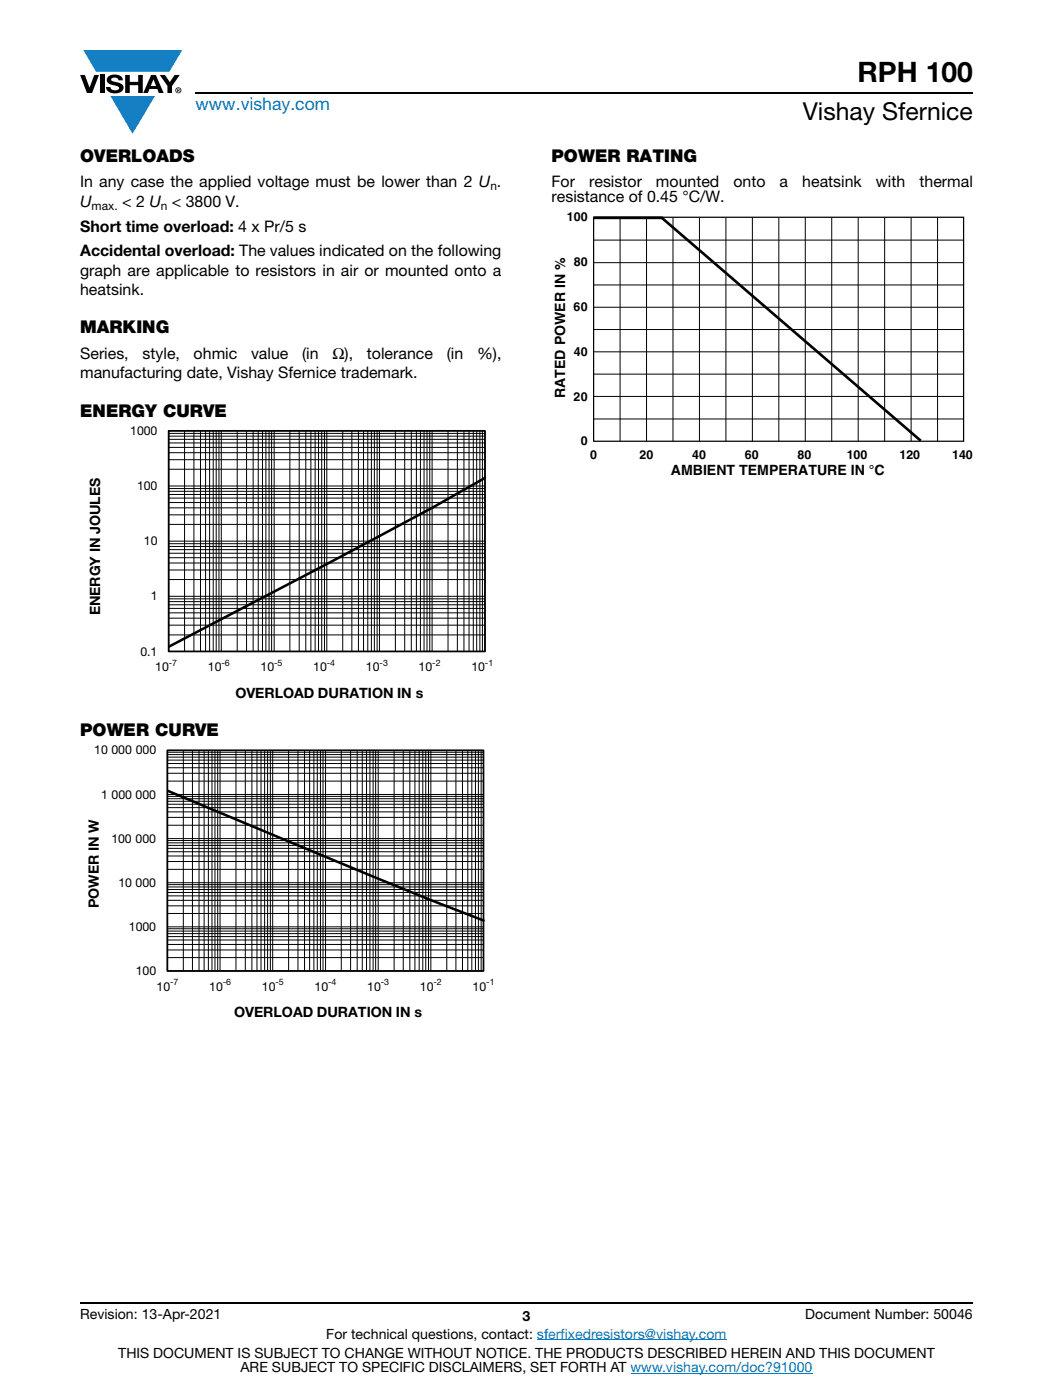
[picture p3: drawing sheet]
<svg xmlns="http://www.w3.org/2000/svg" width="210mm" height="279mm" viewBox="0 0 210 279" stroke-linecap="round" stroke-linejoin="round" font-family="sans-serif">
<g fill="#147fc3">
<path d="M16.6 10h19.7l-2.5 4.3h-1.2h-13.4z"/>
<path d="M22 19.2h8.9l-4.5 7.5z"/>
</g>
<g fill="#000">
<path d="M16 15h.9l1 2.5 .9-2.5h.9l-1.3 3.6h-1.1zM19.9 15h.9v3.6h-.9zM21.6 15.3a2.1 2.1 0 0 1 2.8 .3l.1 .4h-.9a.79 .79 0 0 0-.7-.5 .79 .79 0 0 0-.7 .4l.2 .3 1 .2a1.08 1.08 0 0 1 1.2 1 1.08 1.08 0 0 1-1.1 1.2 1.73 1.73 0 0 1-2.4-1.2h.9a.96 .96 0 0 0 .8 .6 .96 .96 0 0 0 1-.4 1.31 1.31 0 0 0-1.3-.6 1.03 1.03 0 0 1-1-.6 1.03 1.03 0 0 1 .1-1.1zM25 15h.9v1.3h1.7v-1.3h.9v3.6h-.9v-1.6h-1.7v1.6h-.9zM31.9 15h1l1 1.4 .9-1.4h1l-1.5 2.2v1.4h-.9v-1.4z"/>
<path d="M30.6 15.8l.5 1.4h-1zM30.1 15l-1.5 3.6h.9l.3-.8h1.6l.3 .8h.9l-1.5-3.6z"/>
<path d="M35.5 17.8h.2v.2h-.2zM35.3 17.7v.7h.2v-.3l.3 .3-.1-.3 .1-.2v-.2z"/>
<path d="M35.1 18a.46 .46 0 0 1 .9 0 .46 .46 0 0 1-.9 0zM35 18a.6 .6 0 0 0 1.2 0 .6 .6 0 0 0-1.2 0z"/>
</g>
<path d="M39 18.6h155M16 260h178" fill="none" stroke="#000" stroke-width=".36"/>
<path d="M107.1 267.4h37.8M125.8 274h36.2" fill="none" stroke="#007ec4" stroke-width=".2"/>
<g fill="none" stroke="#000" stroke-width=".2">
<path d="M118.4 47.9h73.8M118.4 56.9h73.8M118.4 52.4h73.8M123.7 43.5v44.6M128.9 43.5v44.6M134.2 43.5v44.6M139.5 43.5v44.6M144.8 43.5v44.6M150 43.5v44.6M155.3 43.5v44.6M160.6 43.4v44.7M165.9 43.4v44.7"/>
<path d="M171.1 43.5v44.6M176.4 43.5v44.6M181.7 43.5v44.6M187 43.5v44.6M118.4 70.2h73.8M118.4 65.8h73.8M118.4 61.3h73.8M118.4 74.7h73.8M118.4 79.1h73.8M33.6 86h63.1v44h-63.1zM33.6 99.4h63.1M33.6 98.7h63.1"/>
<path d="M33.6 98.1h63.1M33.6 97.5h63.1M33.6 97h63.1M33.6 93.6h63.1M33.6 91.7h63.1M33.6 90.3h63.1M33.6 89.3h63.1M33.6 88.4h63.1M33.6 87.7h63.1M33.6 87h63.1M33.6 86.5h63.1M36.8 86v44"/>
<path d="M38.7 86v44M40 86v44M41 86v44M41.8 86v44M42.5 86v44M43.1 86v44M43.7 86v44M44.1 86v44M47.3 86v44M49.2 86v44M50.5 86v44M51.5 86v44"/>
<path d="M52.3 86v44M53 86v44M53.7 86v44M54.2 86v44M54.7 86v44M57.8 86v44M59.7 86v44M61 86v44M62 86v44M62.8 86v44M63.5 86v44M64.2 86v44"/>
<path d="M64.7 86v44M65.2 86v44M68.3 86v44M70.2 86v44M71.5 86v44M72.5 86v44M73.3 86v44M74.1 86v44M74.7 86v44M75.2 86v44M75.7 86v44M78.8 86v44"/>
<path d="M80.7 86v44M82 86v44M83 86v44M83.8 86v44M84.6 86v44M85.1 86v44M85.7 86v44M86.2 86v44M89.3 86v44M91.2 86v44M92.5 86v44M93.5 86v44"/>
<path d="M94.4 86v44M95.1 86v44M95.7 86v44M96.2 86v44M118.4 83.6h73.8M33.6 119.5h63.1M33.6 119h63.1M33.6 115.7h63.1M33.6 113.8h63.1M33.6 112.4h63.1M33.6 111.3h63.1M33.6 110.4h63.1"/>
<path d="M33.6 109.7h63.1M33.6 109.1h63.1M33.6 108.5h63.1M33.6 108h63.1M33.6 104.7h63.1M33.6 102.7h63.1M33.6 101.4h63.1M33.6 100.3h63.1M33.6 126.7h63.1M33.6 124.8h63.1M33.6 123.4h63.1M33.6 122.3h63.1"/>
<path d="M33.6 121.4h63.1M33.6 120.7h63.1M33.6 120.1h63.1M33.4 159.9h63M33.4 159.4h63M33.4 158.9h63M33.4 158.6h63M33.4 155.9h63M33.4 154.3h63M33.4 153.2h63M33.4 152.4h63M33.4 151.7h63"/>
<path d="M33.4 151.1h63M33.4 150.6h63M33.4 150.1h63M33.4 149.8h63v44h-63zM36.6 149.8v44M38.4 149.8v44M39.7 149.8v44M40.7 149.8v44M41.6 149.8v44M42.3 149.8v44M42.9 149.8v44M43.4 149.8v44"/>
<path d="M43.9 149.8v44M47.1 149.8v44M48.9 149.8v44M50.2 149.8v44M51.2 149.8v44M52 149.8v44M52.8 149.8v44M53.4 149.8v44M53.9 149.8v44M54.4 149.8v44M57.6 149.8v44M59.4 149.8v44"/>
<path d="M60.7 149.8v44M61.7 149.8v44M62.6 149.8v44M63.3 149.8v44M63.9 149.8v44M64.4 149.8v44M64.9 149.8v44M68.1 149.8v44M69.9 149.8v44M71.2 149.8v44M72.2 149.8v44M73.1 149.8v44"/>
<path d="M73.8 149.8v44M74.4 149.8v44M74.9 149.8v44M75.4 149.8v44M78.6 149.8v44M80.4 149.8v44M81.7 149.8v44M82.7 149.8v44M83.6 149.8v44M84.3 149.8v44M84.9 149.8v44M85.5 149.8v44"/>
<path d="M85.9 149.8v44M89.1 149.8v44M90.9 149.8v44M92.2 149.8v44M93.3 149.8v44M94.1 149.8v44M94.8 149.8v44M95.4 149.8v44M95.9 149.8v44M33.4 179.7h63M33.4 178.8h63M33.4 178.1h63"/>
<path d="M33.4 177.5h63M33.4 177h63M33.4 176.5h63M33.4 176.2h63M33.4 173.5h63M33.4 171.9h63M33.4 170.8h63M33.4 170h63M33.4 169.3h63M33.4 168.7h63M33.4 168.2h63M33.4 167.7h63"/>
<path d="M33.4 167.4h63M33.4 164.7h63M33.4 163.1h63M33.4 162h63M33.4 161.2h63M33.4 160.5h63M33.4 191.1h63M33.4 189.6h63M33.4 188.5h63M33.4 187.6h63M33.4 186.9h63M33.4 186.3h63"/>
<path d="M33.4 185.8h63M33.4 185.4h63M33.4 185h63M33.4 182.3h63M33.4 180.8h63"/>
</g>
<path d="M33.6 86h63.1v44h-63.1zM33.4 149.8h63v44h-63z" fill="none" stroke="#000" stroke-width=".34"/>
<path d="M96.7 95.4a1527 1527 0 0 1-52.6 28.2l-10.5 5.5M33.4 157.8l21 8.8a1372.9 1372.9 0 0 0 42 17.1" fill="none" stroke="#000" stroke-width=".51"/>
<path d="M118.4 43.4h73.8v44.7h-73.8z" fill="none" stroke="#000" stroke-width=".25"/>
<path d="M118.4 43.5h13.8" fill="none" stroke="#000" stroke-width=".55"/>
<path d="M132 43.5l51.6 44.5" fill="none" stroke="#000" stroke-width=".53"/>
<text font-size="5.6" x="171" y="16.4">RPH 100</text>
<text font-size="4.9" x="160.1" y="23.9">Vishay Sfernice</text>
<text font-size="3.5" fill="#007ec4" x="39" y="22">www.vishay.com</text>
<g font-size="3.5">
<text x="16" y="32.3">OVERLOADS</text>
<text x="110" y="32.4">POWER RATING</text>
<text x="16" y="66.6">MARKING</text>
<text x="16" y="83.1">ENERGY CURVE</text>
<text x="16" y="146.9">POWER CURVE</text>
</g>
<g font-size="3.2">
<text x="16" y="37.4">In any case the applied voltage must be lower than 2 U .</text>
<text x="16" y="41.3">U</text>
<text x="24.4" y="41.3">&lt; 2 U &lt; 3800 V.</text>
<text x="110" y="37.4">For</text>
<text x="110" y="40.2">resistance of 0.45 °C/W.</text>
<text x="117.5" y="37.4">resistor</text>
<text x="130.8" y="37.4">mounted</text>
<text x="146.3" y="37.4">onto</text>
<text x="155.5" y="37.4">a</text>
<text x="160" y="37.4">heatsink</text>
<text x="174.7" y="37.4">with</text>
<text x="183.4" y="37.4">thermal</text>
<text x="16" y="46.2">Short time overload: 4 x Pr/5 s</text>
<text x="16" y="51.2">Accidental overload: The values indicated on the following</text>
<text x="16" y="55">graph are applicable to resistors in air or mounted onto a</text>
<text x="16" y="58.9">heatsink.</text>
<text x="16" y="71.6">Series,</text>
<text x="28.4" y="71.6">style,</text>
<text x="38.6" y="71.6">ohmic</text>
<text x="50.1" y="71.6">value</text>
<text x="60.3" y="71.6">(in</text>
<text x="66.3" y="71.6">Ω),</text>
<text x="73.2" y="71.6">tolerance</text>
<text x="89.1" y="71.6">(in</text>
<text x="95.1" y="71.6">%),</text>
<text x="16" y="75.5">manufacturing date, Vishay Sfernice trademark.</text>
</g>
<g font-size="2.8">
<text x="112.7" y="79.4" transform="rotate(-90 112.7 79.4)">RATED POWER IN %</text>
<text x="133.8" y="94.8">AMBIENT TEMPERATURE IN °C</text>
<text x="20" y="122.8" transform="rotate(-90 20 122.8)">ENERGY IN JOULES</text>
<text x="46.9" y="139.3">OVERLOAD DURATION IN s</text>
<text x="19.7" y="181.3" transform="rotate(-90 19.7 181.3)">POWER IN W</text>
<text x="46.7" y="203">OVERLOAD DURATION IN s</text>
<text x="16" y="263.3">Revision: 13-Apr-2021</text>
<text x="104.2" y="263.6">3</text>
<text x="160.6" y="263.3">Document Number: 50046</text>
<text x="65.1" y="267.1">For technical questions, contact: sferfixedresistors@vishay.com</text>
<text x="23.6" y="271">THIS DOCUMENT IS SUBJECT TO CHANGE WITHOUT NOTICE. THE PRODUCTS DESCRIBED HEREIN AND THIS DOCUMENT</text>
<text x="48" y="273.8">ARE SUBJECT TO SPECIFIC DISCLAIMERS, SET FORTH AT www.vishay.com/doc?91000</text>
</g>
<g font-size="2.5">
<text x="113.1" y="44.2">100</text>
<text x="114.5" y="53.1">80</text>
<text x="114.4" y="62.1">60</text>
<text x="114.5" y="71">40</text>
<text x="114.4" y="79.9">20</text>
<text x="26" y="86.8">1000</text>
<text x="115.8" y="88.9">0</text>
<text x="117.7" y="91.5">0</text>
<text x="127.5" y="91.5">20</text>
<text x="138" y="91.5">40</text>
<text x="148.5" y="91.5">60</text>
<text x="159" y="91.5">80</text>
<text x="168.9" y="91.5">100</text>
<text x="179.4" y="91.5">120</text>
<text x="189.9" y="91.5">140</text>
<text x="27.3" y="97.8">100</text>
<text x="28.7" y="108.8">10</text>
<text x="30.1" y="119.8">1</text>
<text x="28" y="130.8">0.1</text>
<text x="31" y="133.9">10</text>
<text x="41.5" y="133.9">10</text>
<text x="52" y="133.9">10</text>
<text x="62.5" y="133.9">10</text>
<text x="73" y="133.9">10</text>
<text x="83.5" y="133.9">10</text>
<text x="94" y="133.9">10</text>
<text x="18.8" y="150.6">10 000 000</text>
<text x="20.2" y="159.4">1 000 000</text>
<text x="22.2" y="168.2">100 000</text>
<text x="23.6" y="177">10 000</text>
<text x="25.7" y="185.8">1000</text>
<text x="27.1" y="194.6">100</text>
<text x="31.2" y="197.7">10</text>
<text x="41.7" y="197.7">10</text>
<text x="52.2" y="197.7">10</text>
<text x="62.7" y="197.7">10</text>
<text x="73.2" y="197.7">10</text>
<text x="83.7" y="197.7">10</text>
<text x="94.3" y="197.7">10</text>
</g>
<g font-size="2.4">
<text x="18.3" y="41.9">max.</text>
<text x="32.1" y="41.9">n</text>
<text x="97.8" y="38">n</text>
</g>
<g font-size="1.8">
<text x="33.7" y="132.9">-7</text>
<text x="44.2" y="132.9">-6</text>
<text x="54.7" y="132.9">-5</text>
<text x="65.2" y="132.9">-4</text>
<text x="75.7" y="132.9">-3</text>
<text x="86.2" y="132.9">-2</text>
<text x="96.7" y="132.9">-1</text>
<text x="33.9" y="196.7">-7</text>
<text x="44.4" y="196.7">-6</text>
<text x="54.9" y="196.7">-5</text>
<text x="65.4" y="196.7">-4</text>
<text x="76" y="196.7">-3</text>
<text x="86.5" y="196.7">-2</text>
<text x="97" y="196.7">-1</text>
</g>
</svg>
